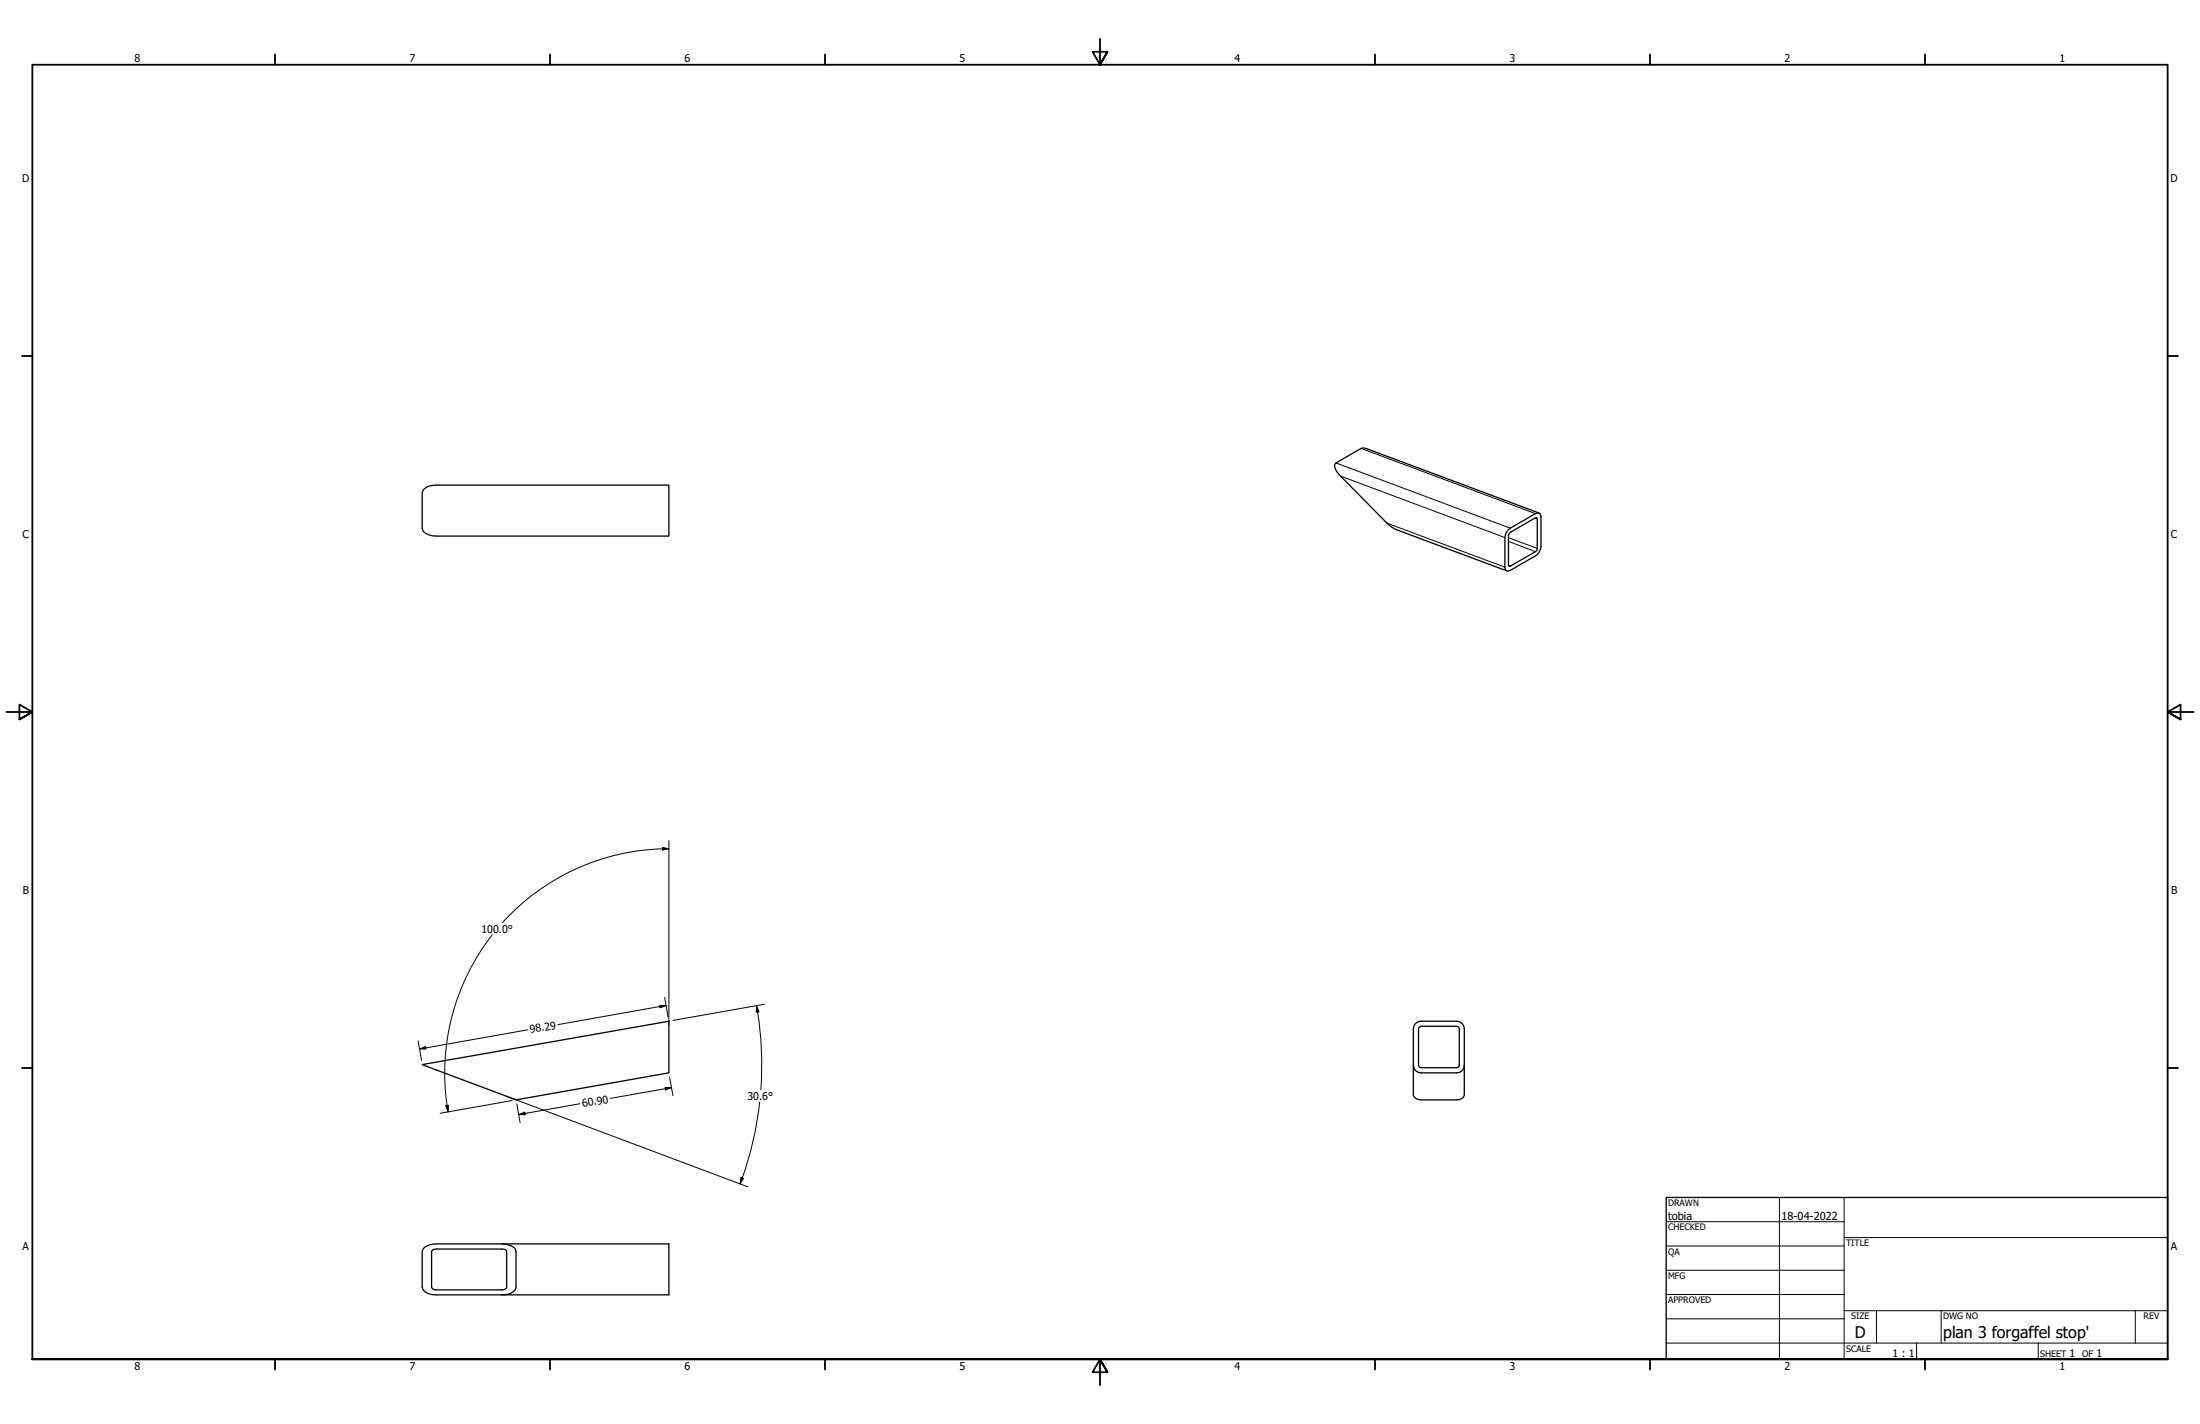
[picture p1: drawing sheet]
<svg xmlns="http://www.w3.org/2000/svg" width="864mm" height="559mm" viewBox="0 0 864 559" stroke-linecap="round" stroke-linejoin="round" font-family="sans-serif">
<!-- layer: Visible (ANSI) -->
<path d="M166.3 192.1a6.2 6.2 0 0 1 5-1.7h91.3v20h-91.3a5.9 5.9 0 0 1-5.4-2.4l-.2-14.6zM592.2 207.8l11.2-6.5a1.26 1.26 0 0 1 1.5 1.5l-.1 12.5a4.7 4.7 0 0 1-2.1 2.8l-9.9 5.7a1.29 1.29 0 0 1-1.5 .2 1.29 1.29 0 0 1-.6-1.4v-11.7a4.6 4.6 0 0 1 1.5-3.1zM592.5 209.2l10.2-6 .7 .1v11.9l-.3 1-10.6 6-.4-.5v-11.5zM604.1 201.3l-68.5-25.5-1.3 .2-9.9 5.7a1.76 1.76 0 0 0-.1 2.4l1.9 2.7 18.2 18.5 2.9 2.2 44.2 16.5M165.7 417.8l96.9-17.1v20.3l-60 10.6zM554.8 418a2.96 2.96 0 0 0 3 3h14a2.95 2.95 0 0 0 3-3M555.4 402l1.5-1.1 .9-.2h14a2.95 2.95 0 0 1 3 3v25.8a2.51 2.51 0 0 1-3 2.1l-14.7-.1-1.2-.3-1-1.2-.1-26.3zM557 403.2l.8-.5h14l.9 .5v15.3l-.9 .5-14.5-.2-.5-.8zM166.3 489.8a6.9 6.9 0 0 1 5-1.7h91.3v20h-91.3a5.1 5.1 0 0 1-5.6-3v-13.9zM169.6 490.7l1.7-.5h25.7a1.47 1.47 0 0 1 1.9 1v13.9a1.62 1.62 0 0 1-1.9 1.1h-25.7a1.76 1.76 0 0 1-1.9-1.1zM197 488.1a6 6 0 0 1 5.4 2.4l.2 14.6a4.7 4.7 0 0 1-5.6 3" fill="none" stroke="#000" stroke-width=".51"/>
<!-- layer: Visible Narrow (ANSI) -->
<path d="M534.3 176l68.4 25.5M524.4 181.7l68.4 25.6M526.2 186.8l64.5 24.1M544.4 205.3l46.3 17.3M592.1 212.5l10.6 4M592.1 211l11.3 4.2M602.6 203.3l.8 .3M592.2 221.9l.6 .3" fill="none" stroke="#000" stroke-width=".39"/>
<!-- layer: Border (ANSI) -->
<g fill="none" stroke="#000" stroke-width=".7">
<path d="M431.8 15.2v10.2l-2.9-5.1h5.8l-2.9 5.1 2.9-5.1M107.9 21.3v4.1M215.9 21.3v4.1M323.8 21.3v4.1M539.8 21.3v4.1M647.7 21.3v4.1M755.6 21.3v4.1M8.6 139.7h4.1M850.9 139.7h4.1M2.5 279.4h10.2l-5.1-2.9v5.8l5.1-2.9-5.1 2.9M861.1 279.4h-10.2l5.1-2.9v5.8l-5.1-2.9 5.1 2.9M8.6 419.1h4.1"/>
<path d="M850.9 419.1h4.1M12.7 533.4v-508h838.2v508h-838.2h838.2M107.9 533.4v4.1M215.9 533.4v4.1M323.8 533.4v4.1M434.7 538.5l-2.9-5.1 2.9 5.1h-5.8l2.9-5.1v10.2M539.8 533.4v4.1M647.7 533.4v4.1M755.6 533.4v4.1"/>
</g>
<!-- layer: Title (ANSI) -->
<g fill="none" stroke="#000" stroke-width=".39">
<path d="M654 479.4h69.9M698.5 469.9v63.5M723.9 469.9v63.5M654 488.9h69.9M654 498.5h69.9M723.9 485.6h127M654 508h69.9M654 517.5h69.9M723.9 514.3h127M736.6 514.3v12.7M762 514.3v12.7M838.2 514.3v12.7"/>
<path d="M654 527h196.9M752.3 527v6.4M800.1 527v6.4"/>
</g>
<path d="M654 469.9h196.9v63.5h-196.9z" fill="none" stroke="#000" stroke-width=".51"/>
<!-- layer: Dimension (ANSI) -->
<g fill="none" stroke="#000" stroke-width=".39">
<path d="M260 332.5l2.6 .6-2.5 .5zM262.6 333.1a88 88 0 0 0-65.4 29M262.6 329.9v72.2M193.2 366.9a88 88 0 0 0-17.3 69.4M259 394.5l2.5 .1-2.4 .9zM260.9 391.4l1.4 7.8M261.5 394.6l-42.5 7.5M297 394.7l.9 2.4-1 .1zM297 394.7l.4 2.4M297.4 397.1a133.3 133.3 0 0 1 1.3 30.6M300.1 394.1l-35.9 6.3M164.1 408.5l1.4 7.7"/>
<path d="M164.7 411.6l2.4-.9 .1 1zM207.1 404.1l-42.4 7.5M175 433.9l1-.1-.1 2.5zM198.6 430.1l94.9 35.6M201 431.9l-28.2 5M202.9 433.2l1.3 7.3M203.6 437.4l2.4-1 .2 1.1zM227.6 433.1l-24 4.3M261 426.7l2.6 .1-2.4 .9zM262.8 422.6l1.4 7.4M263.6 426.8l-24.1 4.2M298.2 432.5a131.3 131.3 0 0 1-7.7 32.1"/>
<path d="M290.9 462.1l.9 .3-1.3 2.2z"/>
</g>
<g fill="#000">
<path d="M260 332.5l2.6 .6-2.5 .5z" fill-rule="evenodd"/>
<path d="M259 394.5l2.5 .1-2.4 .9z" fill-rule="evenodd"/>
<path d="M297 394.7l.9 2.4-1 .1z" fill-rule="evenodd"/>
<path d="M164.7 411.6l2.4-.9 .1 1z" fill-rule="evenodd"/>
<path d="M175 433.9l1-.1-.1 2.5z" fill-rule="evenodd"/>
<path d="M203.6 437.4l2.4-1 .2 1.1z" fill-rule="evenodd"/>
<path d="M261 426.7l2.6 .1-2.4 .9z" fill-rule="evenodd"/>
<path d="M290.9 462.1l.9 .3-1.3 2.2z" fill-rule="evenodd"/>
</g>
<g font-size="6.3">
<text x="728.1" y="524.9">D</text>
<text x="762.8" y="525">plan 3 forgaffel stop'</text>
</g>
<g font-size="4.3">
<text x="654.8" y="478.6">tobia</text>
<text x="699.3" y="478.6">18-04-2022</text>
</g>
<g font-size="4.2">
<text x="52.8" y="24.4">8</text>
<text x="160.8" y="24.4">7</text>
<text x="268.7" y="24.4">6</text>
<text x="376.7" y="24.4">5</text>
<text x="484.6" y="24.4">4</text>
<text x="592.6" y="24.4">3</text>
<text x="700.5" y="24.4">2</text>
<text x="808.5" y="24.4">1</text>
<text x="8.8" y="71.4">D</text>
<text x="852" y="71.4">D</text>
<text x="8.9" y="211.1">C</text>
<text x="852.2" y="211.1">C</text>
<text x="9" y="350.8">B</text>
<text x="852.2" y="350.8">B</text>
<text x="189" y="366">100.0°</text>
<text x="208.2" y="405.5" transform="rotate(-10 208.2 405.5)">98.29</text>
<text x="293.4" y="431.5">30.6°</text>
<text x="228.7" y="434.5" transform="rotate(-10 228.7 434.5)">60.90</text>
<text x="8.9" y="490.5">A</text>
<text x="852.2" y="490.5">A</text>
<text x="742.9" y="532.6">1 : 1</text>
<text x="812.4" y="532.6">1</text>
<text x="823" y="532.6">1</text>
<text x="52.8" y="537.5">8</text>
<text x="160.8" y="537.5">7</text>
<text x="268.7" y="537.5">6</text>
<text x="376.7" y="537.5">5</text>
<text x="484.6" y="537.5">4</text>
<text x="592.6" y="537.5">3</text>
<text x="700.5" y="537.5">2</text>
<text x="808.5" y="537.5">1</text>
</g>
<g font-size="3.5">
<text x="654.8" y="473.2">DRAWN</text>
<text x="654.8" y="482.8">CHECKED</text>
<text x="724.7" y="488.9">TITLE</text>
<text x="654.8" y="492.3">QA</text>
<text x="654.8" y="501.8">MFG</text>
<text x="654.8" y="511.4">APPROVED</text>
<text x="726.7" y="517.7">SIZE</text>
<text x="762.8" y="517.7">DWG NO</text>
<text x="841.4" y="517.7">REV</text>
<text x="724.7" y="530.4">SCALE</text>
<text x="800.9" y="532.6">SHEET</text>
<text x="817.4" y="532.6">OF</text>
</g>
</svg>
